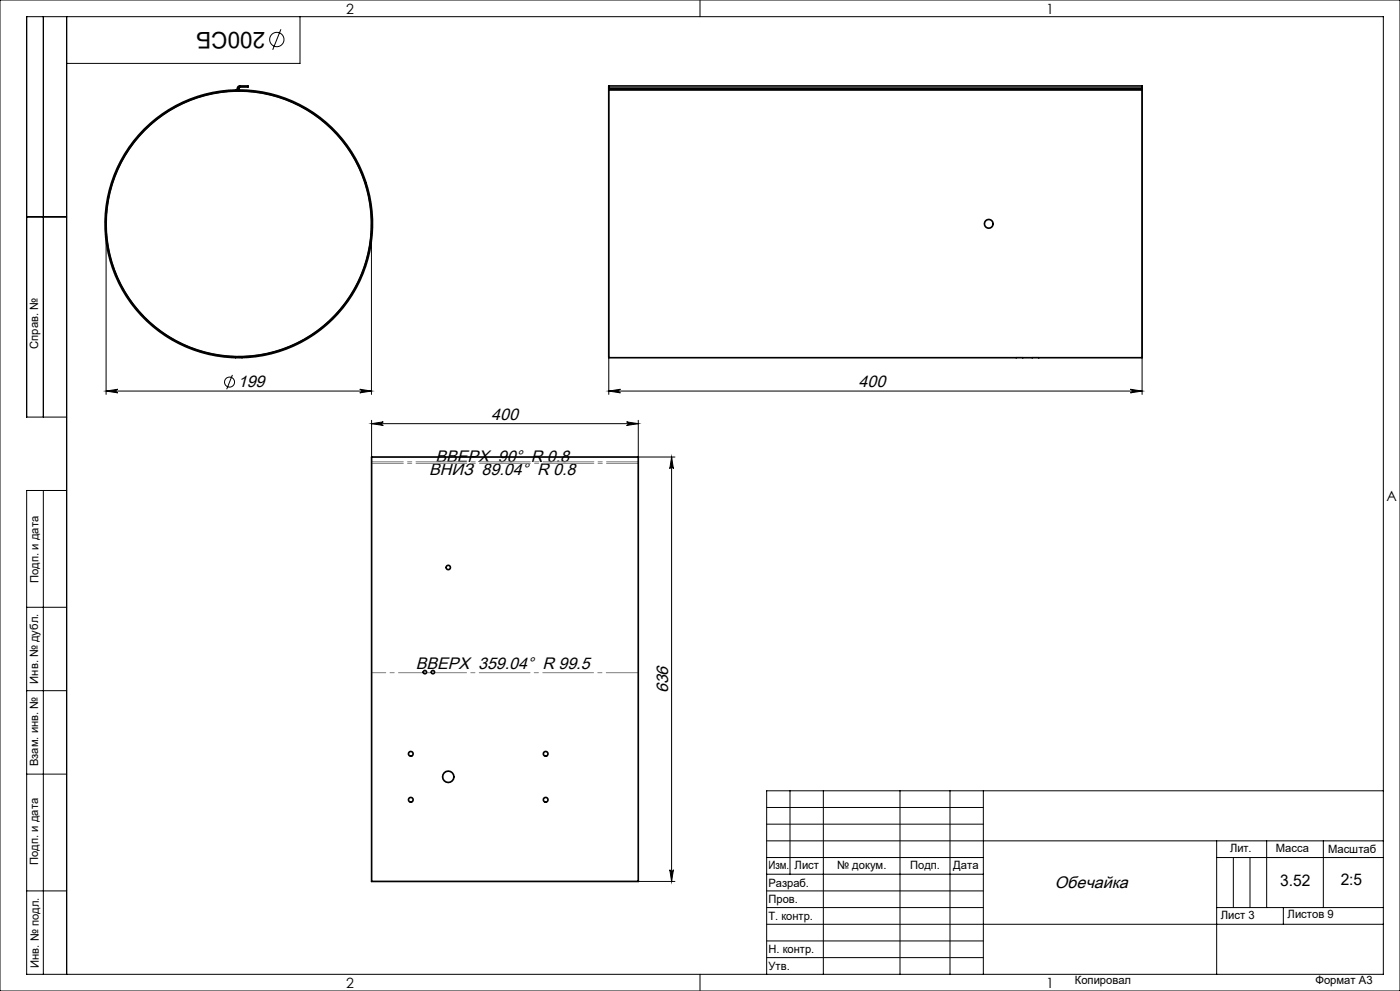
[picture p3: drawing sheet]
<svg xmlns="http://www.w3.org/2000/svg" width="420mm" height="297mm" viewBox="0 0 420 297" stroke-linecap="round" stroke-linejoin="round" font-family="sans-serif">
<g fill="none" stroke="#000" stroke-width=".3">
<path d="M0 0h420v297h-420zM13 5v120M20 5v287M84.3 8.8l-2.5 6.1M90 5v14h-70M210 0v5M182.6 27.3v90.9M342.6 27.3v90.9M8 65h12M31.8 67.1v51.1M111.4 67.1v51.1M31.8 117.2h79.6"/>
<path d="M31.8 117.2l3.5-.5a.54 .54 0 0 0-.5 .5 .54 .54 0 0 0 .5 .5zM69.7 112.4l-1.7 4.3M107.9 116.7l3.5 .5-3.5 .5a.54 .54 0 0 0 .5-.5 .54 .54 0 0 0-.5-.5zM182.6 117.2l3.5-.5a.54 .54 0 0 0-.5 .5 .54 .54 0 0 0 .5 .5zM182.6 117.2h160M339.1 116.7l3.5 .5-3.5 .5a.54 .54 0 0 0 .5-.5 .54 .54 0 0 0-.5-.5zM20 125h-12v-120h407v287h-407v-145h12M111.5 126v11M111.5 127h80M111.5 127l3.5-.6a.54 .54 0 0 0-.5 .6 .54 .54 0 0 0 .5 .5zM188 126.4l3.5 .6-3.5 .5a.54 .54 0 0 0 .5-.5 .54 .54 0 0 0-.5-.6zM191.5 126v11h11"/>
<path d="M201.5 137l.5 3.5a.54 .54 0 0 0-.5-.5 .54 .54 0 0 0-.6 .5zM201.5 137v127.2M13 147v145M8 182h12M8 207h12M8 232h12M237 237v25M247 237v55M270 237v55M285 237v55M295 237v55M415 237h-185v55"/>
<path d="M230 257h65M230 242h65M230 247h65M230 252h185M365 252v40M365 257h50M370 257v15M375 257v15M380 252v20M397 252v20M8 267h12M191.5 264.2h11"/>
<path d="M200.9 260.7a.54 .54 0 0 0 .6 .5 .54 .54 0 0 0 .5-.5l-.5 3.5zM230 262h65M230 267h65M230 272h65M230 277h185M365 272h50M385 272v5M210 292v5M230 282h65M230 287h65"/>
<circle cx="83" cy="11.8" r="2.15"/>
<circle cx="68.9" cy="114.5" r="1.5"/>
</g>
<circle cx="71.6" cy="67.1" r="39.8" fill="none" stroke="#000" stroke-width=".35"/>
<path d="M191.5 138.9h-80M191.5 138.4h-80" fill="none" stroke="#808080" stroke-width=".3" stroke-dasharray="15.2 1.3 1.3 1.3" stroke-dashoffset="5.7"/>
<path d="M191.5 201.6h-61.2" fill="none" stroke="#808080" stroke-width=".3" stroke-dasharray="15.2 1.3 1.3 1.3" stroke-dashoffset="5.6"/>
<path d="M129.4 201.6h-1.5" fill="none" stroke="#808080" stroke-width=".3" stroke-dasharray="15.2 1.3 1.3 1.3"/>
<path d="M127 201.6h-15.5" fill="none" stroke="#808080" stroke-width=".3" stroke-dasharray="15.2 1.3 1.3 1.3" stroke-dashoffset="7.8"/>
<g fill="#000">
<path d="M31.8 117.2l3.5-.5a.54 .54 0 0 0-.5 .5 .54 .54 0 0 0 .5 .5zM107.9 116.7l3.5 .5-3.5 .5a.54 .54 0 0 0 .5-.5 .54 .54 0 0 0-.5-.5z"/>
<path d="M339.1 116.7l3.5 .5-3.5 .5a.54 .54 0 0 0 .5-.5 .54 .54 0 0 0-.5-.5zM182.6 117.2l3.5-.5a.54 .54 0 0 0-.5 .5 .54 .54 0 0 0 .5 .5z"/>
<path d="M111.5 127l3.5-.6a.54 .54 0 0 0-.5 .6 .54 .54 0 0 0 .5 .5zM188 126.4l3.5 .6-3.5 .5a.54 .54 0 0 0 .5-.5 .54 .54 0 0 0-.5-.6z"/>
<path d="M201.5 137l.5 3.5a.54 .54 0 0 0-.5-.5 .54 .54 0 0 0-.6 .5zM200.9 260.7a.54 .54 0 0 0 .6 .5 .54 .54 0 0 0 .5-.5l-.5 3.5z"/>
</g>
<g fill="none" stroke="#000" stroke-width=".5">
<path d="M71 27a40.1 40.1 0 0 0-34.3 59.8 40.1 40.1 0 0 0 69 1.5 40.1 40.1 0 0 0-31.7-61.3h-2.4v.3a39.8 39.8 0 0 1 35 58.8 39.8 39.8 0 0 1-68.4 2.6 39.8 39.8 0 0 1 30.4-61.3l2.4-.1M71 27v.3M71.3 26.6l-.3 .4M71.3 26.6h.3M71.3 26.4h.3M71.3 26.4v.2M71.6 26.6l-.2 .5-.4 .2M71.6 26.4v.2M71.9 25.8l-.4 .1-.2 .5M71.9 26.1l-.3 .3M71.9 25.8h2.5v.3h-2.5M71.9 25.8v.3"/>
<path d="M182.6 27v80.2h160v-80.2M182.6 26.6v.4M182.6 26.4v-.6h160v.6M182.6 26.6h160M182.6 26.4h160M182.6 27h160M182.6 26.4v.2M342.6 26.6v.4M342.6 26.4v.2M109.8 54.8h.1M70.7 107.2h.1M72.6 107.2h.1"/>
<path d="M111.5 137h80v127.2h-80zM127 201.4v.2M123.5 226.6h-.3M164 226.6h-.4M123.5 240.3l-.4 .1M163.9 240.3l-.3 .1"/>
<circle cx="296.6" cy="67.1" r="1.3"/>
<circle cx="134.5" cy="170.1" r=".65"/>
<circle cx="127.5" cy="201.4" r=".49"/>
<circle cx="129.9" cy="201.4" r=".49"/>
<circle cx="123.2" cy="225.9" r=".7"/>
<circle cx="123.2" cy="239.7" r=".7"/>
<circle cx="134.5" cy="232.8" r="1.7"/>
<circle cx="163.7" cy="225.9" r=".7"/>
<circle cx="163.7" cy="239.7" r=".7"/>
</g>
<text font-size="6.9" x="79.5" y="9.5" transform="rotate(-180 79.5 9.5)">200СБ</text>
<g font-size="5">
<text x="71.3" y="116.1">199</text>
<text x="257.6" y="116.1">400</text>
<text x="147.4" y="125.9">400</text>
<text x="128.8" y="142.3">ВНИЗ 89.04° R 0.8</text>
<text x="130.6" y="138.3">ВВЕРХ 90° R 0.8</text>
<text x="124.7" y="200.5">ВВЕРХ 359.04° R 99.5</text>
<text x="200.4" y="207.8" transform="rotate(-90 200.4 207.8)">636</text>
<text x="316.5" y="266.1">Обечайка</text>
</g>
<g font-size="4.8">
<text x="384" y="265.6">3.52</text>
<text x="402.2" y="265.3">2:5</text>
</g>
<g font-size="4.2">
<text x="103.8" y="4.2">2</text>
<text x="313.8" y="4.2">1</text>
<text x="415.9" y="150.2">A</text>
<text x="103.8" y="296.2">2</text>
<text x="313.8" y="296.2">1</text>
</g>
<g font-size="3.4">
<text x="11.5" y="104.5" transform="rotate(-90 11.5 104.5)">Справ. №</text>
<text x="11.6" y="174.7" transform="rotate(-90 11.6 174.7)">Подп. и дата</text>
<text x="11.4" y="204.9" transform="rotate(-90 11.4 204.9)">Инв. № дубл.</text>
<text x="11.4" y="229.6" transform="rotate(-90 11.4 229.6)">Взам. инв. №</text>
<text x="369" y="255.5">Лит.</text>
<text x="382.8" y="255.5">Масса</text>
<text x="398.4" y="255.6">Масштаб</text>
<text x="11.4" y="259.2" transform="rotate(-90 11.4 259.2)">Подп. и дата</text>
<text x="230.5" y="260.5">Изм.</text>
<text x="238.4" y="260.4">Лист</text>
<text x="251.1" y="260.4">№ докум.</text>
<text x="273" y="260.4">Подп.</text>
<text x="286" y="260.4">Дата</text>
<text x="230.5" y="265.7">Разраб.</text>
<text x="230.5" y="275.7">Т. контр.</text>
<text x="230.6" y="270.7">Пров.</text>
<text x="366.2" y="275.3">Лист 3</text>
<text x="386.3" y="275.2">Листов 9</text>
<text x="230.6" y="285.7">Н. контр.</text>
<text x="11.6" y="290" transform="rotate(-90 11.6 290)">Инв. № подл.</text>
<text x="230.6" y="290.7">Утв.</text>
<text x="322.5" y="295">Копировал</text>
<text x="394.6" y="295">Формат А3</text>
</g>
</svg>
